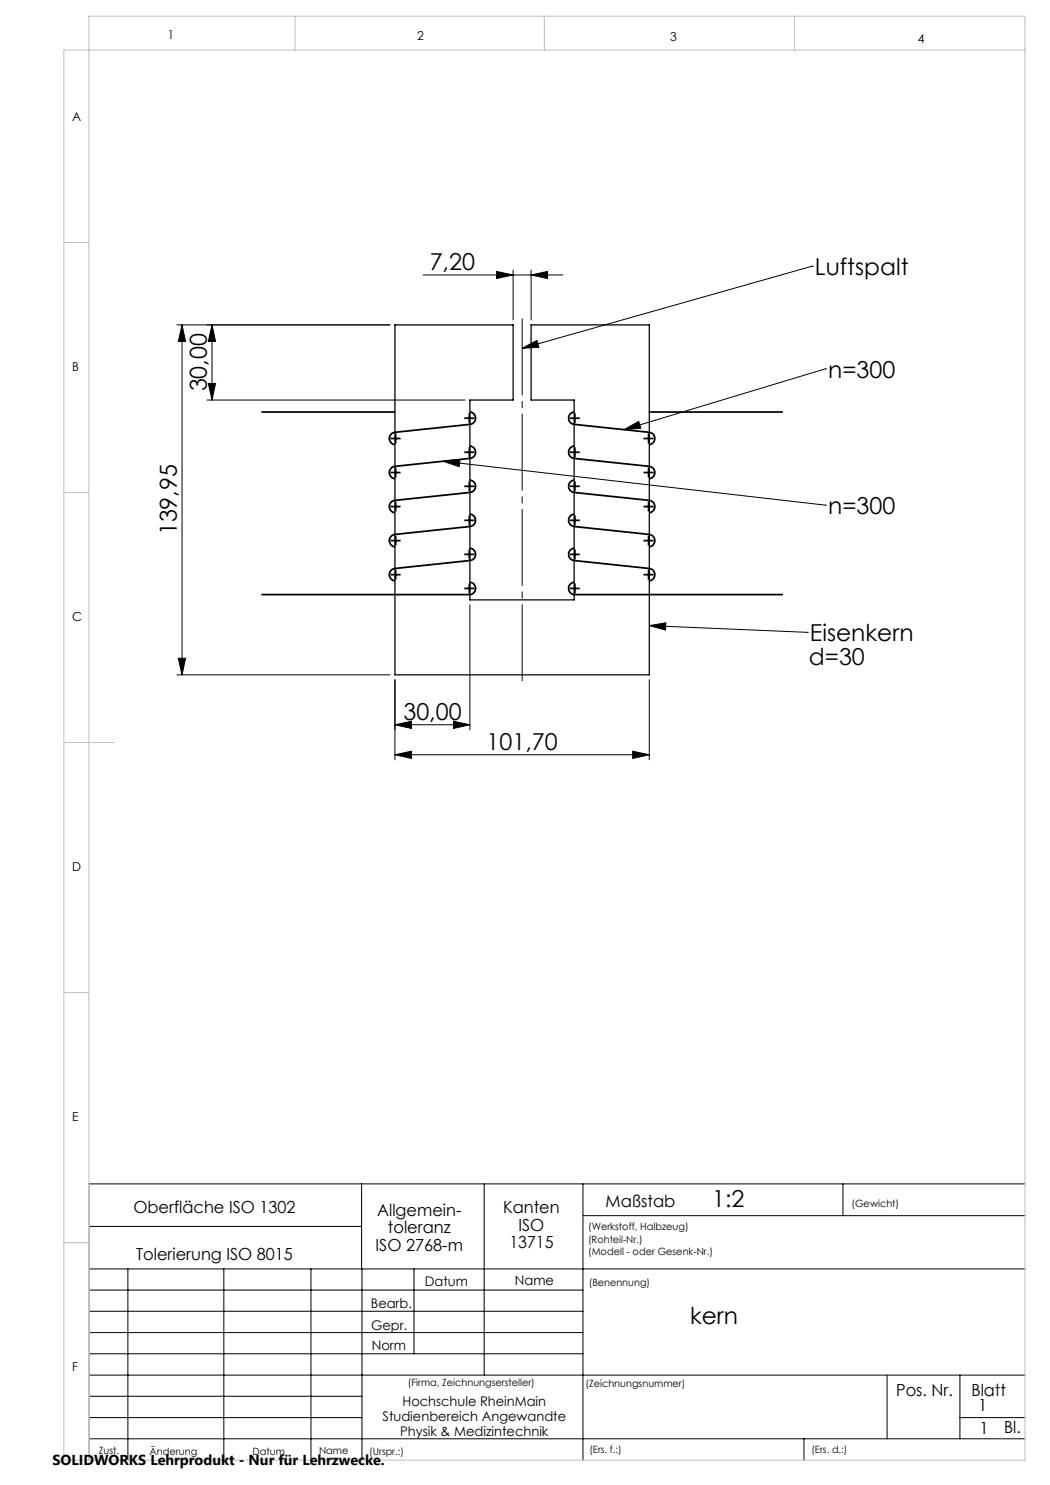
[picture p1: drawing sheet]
<svg xmlns="http://www.w3.org/2000/svg" width="210mm" height="297mm" viewBox="0 0 210 297" stroke-linecap="round" stroke-linejoin="round" font-family="sans-serif">
<g fill="none" stroke="#000" stroke-width=".2">
<path d="M84.6 55h28M99.3 54.3l3.3 .7-3.3 .7zM102.6 54v10M106.2 55l3.3-.7v1.4zM106.2 54v10M162.5 53.2h.1M162.5 53.2l-58.1 16.5M35.4 65h42.6M36.4 65l.7 3.3h-1.4zM36.4 65v70M41.7 76.7h1.4l-.7 3.3zM42.4 65l.7 3.3h-1.4z"/>
<path d="M42.4 65v15M104.4 69.7l3-1.6 .4 1.4zM165.1 73.8h.1M165.1 73.8l-40.3 12.1M41.4 80h51.6M88.6 92.2l3.4-.3-.2 1.4zM88.6 92.2l76.5 8.8M124.8 85.9l2.9-1.6 .5 1.4zM165.1 101h.1M35.4 135h42.6M35.7 131.7h1.4l-.7 3.3zM79 136v16"/>
<path d="M94 121v25M129.9 125.1l3.3-.5-.1 1.4zM129.9 136v16M129.9 125.1l31.6 1.4M161.5 126.5h.1M79 151l3.3-.8v1.5zM79 145l3.3-.8v1.5zM79 151h50.9M79 145h15M90.7 144.2l3.3 .8-3.3 .7zM126.5 150.2l3.4 .8-3.4 .7zM72.3 236.8v17"/>
<path d="M96.8 236.8v38.2M116.6 236.8v55.2M168.6 236.8v6.3M205 236.8h-187.2v55.2M17.8 253.8h187.2M17.8 258h98.8M17.8 245.3h54.5M25.6 253.8v38.2M44.8 253.8v38.2M62.2 253.8v38.2M72.4 253.8v38.2M82.8 253.8v17"/>
<path d="M116.6 243.1h88.4M17.8 270.8h98.8M17.8 266.5h98.8M17.8 262.3h98.8M17.8 279.3h54.6M17.8 275h187.2M177.4 275v12.8M192 275v12.8M17.8 287.8h187.2M17.8 283.5h54.6M160.8 287.8v4.2M192 283.5h13"/>
</g>
<g fill="none" stroke="#000" stroke-width=".35">
<path d="M52.4 82.4h26.6M78.1 87.7h2M78.1 94.5h2M79.1 86.7v2M79.1 93.5v2M92.9 83.6h2M92.9 90.4h2M92.9 97.3h2M93.9 82.6v2M93.9 89.5v1.9M93.9 96.3v1.9M94 82.4a1.24 1.24 0 0 1 1.1 1.2 1.24 1.24 0 0 1-1.1 1.3l-15 1.6a1.24 1.24 0 0 0-1.1 1.2 1.24 1.24 0 0 0 1.1 1.2"/>
<path d="M94 89.2a1.24 1.24 0 0 1 1.1 1.2 1.24 1.24 0 0 1-1.1 1.3l-15 1.6a1.24 1.24 0 0 0-1.1 1.2 1.24 1.24 0 0 0 1.1 1.2M94 96a1.24 1.24 0 0 1 1.1 1.3 1.24 1.24 0 0 1-1.1 1.2l-15 1.6a1.24 1.24 0 0 0-1.1 1.2 1.24 1.24 0 0 0 1.1 1.2M114 83.6h2M114 90.4h2M114 97.3h2M114.8 96a1.24 1.24 0 0 0-1.1 1.3 1.24 1.24 0 0 0 1.1 1.2l15.1 1.6a1.24 1.24 0 0 1 1.1 1.2 1.24 1.24 0 0 1-1.1 1.2M114.8 89.2a1.24 1.24 0 0 0-1.1 1.2 1.24 1.24 0 0 0 1.1 1.3l15.1 1.6a1.24 1.24 0 0 1 1.1 1.2 1.24 1.24 0 0 1-1.1 1.2M114.8 82.4a1.24 1.24 0 0 0-1.1 1.2 1.24 1.24 0 0 0 1.1 1.3l15.1 1.6a1.24 1.24 0 0 1 1.1 1.2 1.24 1.24 0 0 1-1.1 1.2M115 82.6v2M115 89.5v1.9M115 96.3v1.9M128.7 87.7h2"/>
<path d="M128.7 94.5h2M129.7 86.7v2M129.7 93.5v2M129.9 82.4h26.6M78.1 101.3h2M78.1 108.1h2M78.1 114.9h2M79.1 100.3v2M79.1 107.1v2M79.1 113.9v2.1M92.9 104.1h2M92.9 110.9h2"/>
<path d="M92.9 117.7h2M93.9 103.1v2M93.9 109.9v2M93.9 116.7v2M94 102.8a1.24 1.24 0 0 1 1.1 1.3 1.24 1.24 0 0 1-1.1 1.2l-15 1.6a1.24 1.24 0 0 0-1.1 1.2 1.24 1.24 0 0 0 1.1 1.3M94 109.6a1.24 1.24 0 0 1 1.1 1.3 1.24 1.24 0 0 1-1.1 1.2l-15 1.6a1.24 1.24 0 0 0-1.1 1.2 1.24 1.24 0 0 0 1.1 1.3M94 116.4a1.24 1.24 0 0 1 1.1 1.3 1.24 1.24 0 0 1-1.1 1.2h-41.6M114 104.1h2M114 110.9h2M114 117.7h2M114.8 116.4a1.24 1.24 0 0 0-1.1 1.3 1.24 1.24 0 0 0 1.1 1.2h41.7M114.8 109.6a1.24 1.24 0 0 0-1.1 1.3 1.24 1.24 0 0 0 1.1 1.2l15.1 1.6a1.24 1.24 0 0 1 1.1 1.2 1.24 1.24 0 0 1-1.1 1.3"/>
<path d="M114.8 102.8a1.24 1.24 0 0 0-1.1 1.3 1.24 1.24 0 0 0 1.1 1.2l15.1 1.6a1.24 1.24 0 0 1 1.1 1.2 1.24 1.24 0 0 1-1.1 1.3M115 103.1v2M115 109.9v2M115 116.7v2M128.7 101.3h2M128.7 108.1h2M128.7 114.9h2M129.7 100.3v2M129.7 107.1v2M129.7 113.9v2.1"/>
</g>
<path d="M104.4 136.9v-73.9" fill="none" stroke="#000" stroke-width=".2" stroke-dasharray="15.2 1.3 1.3 1.3" stroke-dashoffset="-.8"/>
<path d="M59 3.2v6.8M108.9 3.2v6.8M158.9 3.2v6.8M205 10h-192.2v282h192.2v-288.8h-187.2v288.8M12.8 48.5h5M12.8 98.5h5M12.8 148.5h10M12.8 198.5h5M12.8 248.5h5" fill="none" stroke="#c0c0c0" stroke-width=".2"/>
<g fill="#000">
<path d="M99.3 54.3l3.3 .7-3.3 .7zM106.2 55l3.3-.7v1.4z"/>
<path d="M42.4 65l.7 3.3h-1.4zM41.7 76.7h1.4l-.7 3.3z"/>
<path d="M124.8 85.9l2.9-1.6 .5 1.4zM88.6 92.2l3.4-.3-.2 1.4zM129.9 125.1l3.3-.5-.1 1.4zM104.4 69.7l3-1.6 .4 1.4z"/>
<path d="M35.7 131.7h1.4l-.7 3.3zM36.4 65l.7 3.3h-1.4z"/>
<path d="M79 151l3.3-.8v1.5zM126.5 150.2l3.4 .8-3.4 .7z"/>
<path d="M90.7 144.2l3.3 .8-3.3 .7zM79 145l3.3-.8v1.5z"/>
</g>
<path d="M79 65h23.6v15h-8.6v40h20.8v-40h-8.6v-15h23.7v70h-50.9z" fill="none" stroke="#000" stroke-width=".25"/>
<g font-size="4.7">
<text x="85.9" y="54">7,20</text>
<text x="163" y="55">Luftspalt</text>
<text x="165.6" y="75.5">n=300</text>
<text x="41.4" y="78.3" transform="rotate(-90 41.4 78.3)">30,00</text>
<text x="35.4" y="107.1" transform="rotate(-90 35.4 107.1)">139,95</text>
<text x="165.6" y="102.8">n=300</text>
<text x="162" y="128.2">Eisenkern</text>
<text x="161.8" y="133.1">d=30</text>
<text x="80.7" y="143.9">30,00</text>
<text x="97.3" y="149.9">101,70</text>
<text x="142.5" y="241.5">1:2</text>
<text x="138" y="264.7">kern</text>
</g>
<g font-size="3.3">
<text x="26.7" y="242.7">Oberfläche ISO 1302</text>
<text x="75.4" y="243.2">Allgemein-</text>
<text x="100.6" y="242.7">Kanten</text>
<text x="121.1" y="241.4">Maßstab</text>
<text x="27.2" y="251.9">Tolerierung ISO 8015</text>
<text x="75.1" y="250.2">ISO 2768-m</text>
<text x="77.6" y="246.7">toleranz</text>
<text x="101.9" y="249.7">13715</text>
<text x="103.7" y="246.2">ISO</text>
<text x="179.2" y="279.2">Pos. Nr.</text>
<text x="194.3" y="279.2">Blatt</text>
<text x="195.7" y="282.1">1</text>
<text x="195.9" y="286.9">1</text>
<text x="200.8" y="286.7">Bl.</text>
</g>
<text font-size="2.9" x="10.5" y="292.9">SOLIDWORKS Lehrprodukt - Nur für Lehrzwecke.</text>
<g font-size="2.7">
<text x="85" y="257.2">Datum</text>
<text x="103" y="257.1">Name</text>
<text x="74.2" y="261.6">Bearb.</text>
<text x="74.2" y="265.9">Gepr.</text>
<text x="74.3" y="270.1">Norm</text>
<text x="80.5" y="281.1">Hochschule RheinMain</text>
<text x="76.5" y="284.1">Studienbereich Angewandte</text>
<text x="80" y="287.1">Physik &amp; Medizintechnik</text>
</g>
<g font-size="2.5">
<text x="33.6" y="7.8">1</text>
<text x="83.4" y="8.1">2</text>
<text x="134" y="8.2">3</text>
<text x="183.6" y="8.5">4</text>
<text x="14.5" y="24.2">A</text>
<text x="14.5" y="74.2">B</text>
<text x="14.5" y="124.2">C</text>
<text x="14.5" y="174.2">D</text>
<text x="14.5" y="224.2">E</text>
<text x="14.5" y="274.2">F</text>
</g>
<g font-size="2">
<text x="170.3" y="241.4">(Gewicht)</text>
<text x="117.6" y="246.1">(Werkstoff, Halbzeug)</text>
<text x="117.6" y="248.6">(Rohteil-Nr.)</text>
<text x="117.6" y="251.1">(Modell - oder Gesenk-Nr.)</text>
<text x="117.8" y="257.2">(Benennung)</text>
<text x="81.6" y="277.3">(Firma, Zeichnungsersteller)</text>
<text x="117.1" y="277.4">(Zeichnungsnummer)</text>
<text x="19.8" y="290.7">Zust.</text>
<text x="29.9" y="290.9">Änderung</text>
<text x="50.5" y="290.9">Datum</text>
<text x="63.8" y="290.8">Name</text>
<text x="73.9" y="291.1">(Urspr.:)</text>
<text x="117.9" y="290.7">(Ers. f.:)</text>
<text x="162.3" y="290.6">(Ers. d.:)</text>
</g>
</svg>
